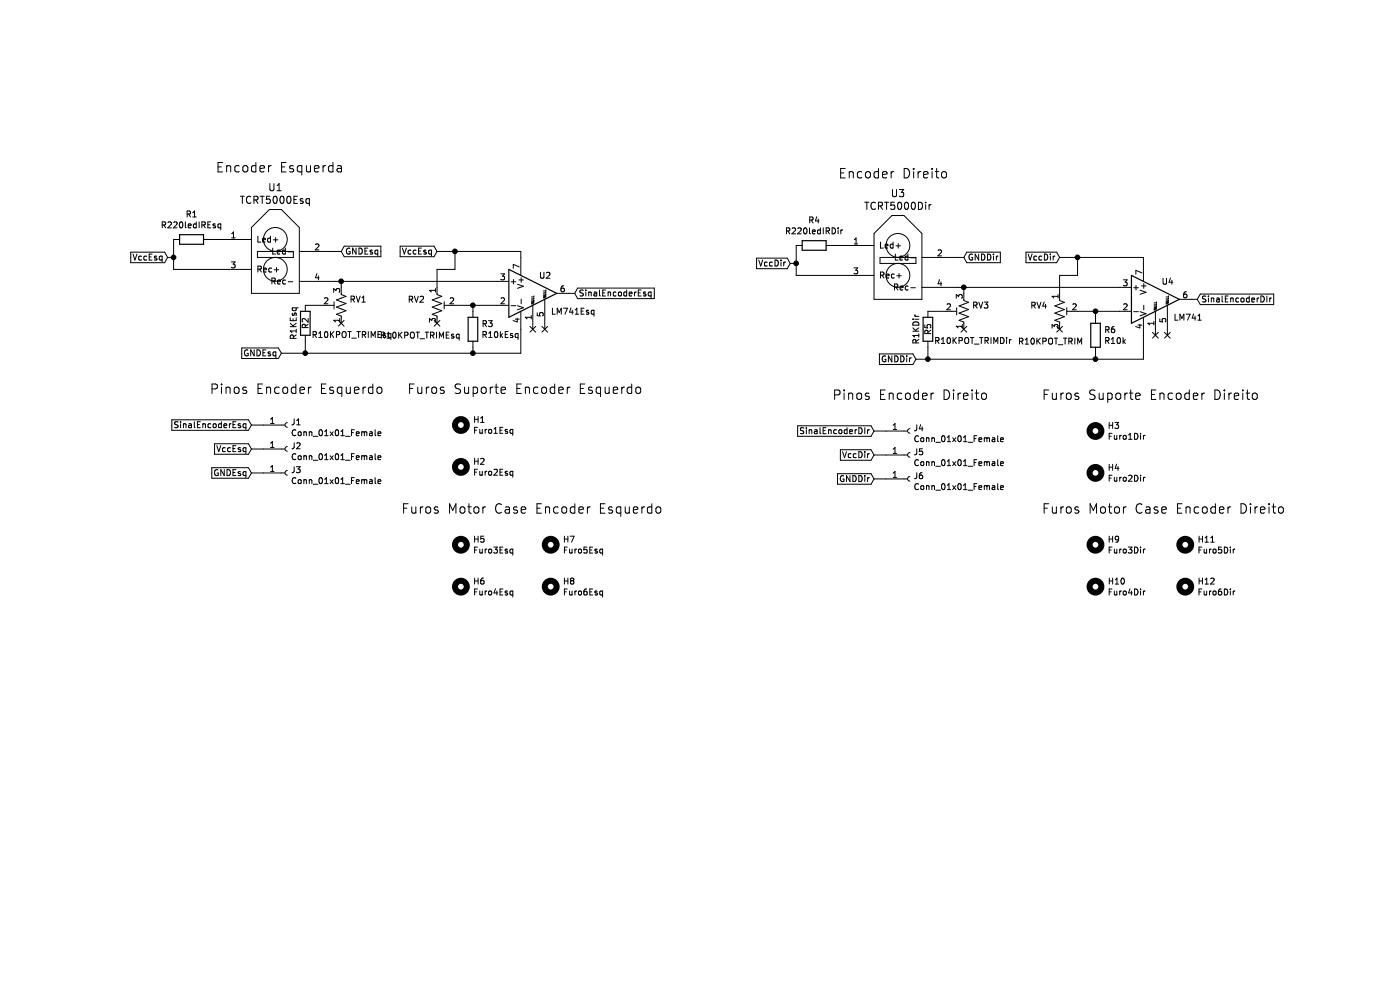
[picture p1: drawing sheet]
EESchema Schematic File Version 4
LIBS:Placa_central_v01 - Encoder-cache
EELAYER 26 0
EELAYER END
$Descr A4 11693 8268
encoding utf-8
Sheet 1 2
Title ""
Date ""
Rev ""
Comp ""
Comment1 ""
Comment2 ""
Comment3 ""
Comment4 ""
$EndDescr
$Comp
L Device:R_POT_TRIM_US RV2
U 1 1
P 3650 2550
F 0 "RV2" H 3550 2600 50  0000 R CNN
F 1 "R10KPOT_TRIMEsq" H 3850 2300 50  0000 R CNN
F 2 "Potentiometer_THT:Potentiometer_ACP_CA9-V10_Vertical" H 3650 2550 50  0001 C CNN
F 3 "~" H 3650 2550 50  0001 C CNN
	1    3650 2550
	1    0    0    -1  
$EndComp
$Comp
L Device:R_POT_TRIM_US RV1
U 1 1
P 2850 2550
F 0 "RV1" H 2782 2504 50  0000 R CNN
F 1 "R10KPOT_TRIMEsq" H 3100 2800 50  0000 R CNN
F 2 "Potentiometer_THT:Potentiometer_ACP_CA9-V10_Vertical" H 2850 2550 50  0001 C CNN
F 3 "~" H 2850 2550 50  0001 C CNN
	1    2850 2550
	-1   0    0    1   
$EndComp
$Comp
L Device:R R1
U 1 1
P 1600 2000
F 0 "R1" V 1807 2000 50  0000 C CNN
F 1 "R220ledIREsq" V 1716 2000 50  0000 C CNN
F 2 "Resistor_THT:R_Axial_DIN0207_L6.3mm_D2.5mm_P10.16mm_Horizontal" V 1530 2000 50  0001 C CNN
F 3 "~" H 1600 2000 50  0001 C CNN
	1    1600 2000
	0    -1   -1   0   
$EndComp
$Comp
L Device:R R3
U 1 1
P 3950 2750
F 0 "R3" H 4020 2796 50  0000 L CNN
F 1 "R10kEsq" H 4020 2705 50  0000 L CNN
F 2 "Resistor_THT:R_Axial_DIN0207_L6.3mm_D2.5mm_P10.16mm_Horizontal" V 3880 2750 50  0001 C CNN
F 3 "~" H 3950 2750 50  0001 C CNN
	1    3950 2750
	1    0    0    -1  
$EndComp
$Comp
L Connector:Conn_01x01_Female J2
U 1 1
P 2400 3750
F 0 "J2" H 2428 3776 50  0000 L CNN
F 1 "Conn_01x01_Female" H 2428 3685 50  0000 L CNN
F 2 "Connector_PinSocket_2.54mm:PinSocket_1x01_P2.54mm_Vertical" H 2400 3750 50  0001 C CNN
F 3 "~" H 2400 3750 50  0001 C CNN
	1    2400 3750
	1    0    0    -1  
$EndComp
$Comp
L Connector:Conn_01x01_Female J1
U 1 1
P 2400 3550
F 0 "J1" H 2428 3576 50  0000 L CNN
F 1 "Conn_01x01_Female" H 2428 3485 50  0000 L CNN
F 2 "Connector_PinSocket_2.54mm:PinSocket_1x01_P2.54mm_Vertical" H 2400 3550 50  0001 C CNN
F 3 "~" H 2400 3550 50  0001 C CNN
	1    2400 3550
	1    0    0    -1  
$EndComp
$Comp
L Connector:Conn_01x01_Female J3
U 1 1
P 2400 3950
F 0 "J3" H 2428 3976 50  0000 L CNN
F 1 "Conn_01x01_Female" H 2428 3885 50  0000 L CNN
F 2 "Connector_PinSocket_2.54mm:PinSocket_1x01_P2.54mm_Vertical" H 2400 3950 50  0001 C CNN
F 3 "~" H 2400 3950 50  0001 C CNN
	1    2400 3950
	1    0    0    -1  
$EndComp
Text GLabel 2100 3550 0    50   Input ~ 0
SinalEncoderEsq
$Comp
L Sensores_e_componentes_SL:TCRT5000 U1
U 1 1
P 2300 2050
F 0 "U1" H 2300 2537 60  0000 C CNN
F 1 "TCRT5000Esq" H 2300 2431 60  0000 C CNN
F 2 "Sensores_e_componentes_SL:TCRT5000Extendido" H 2300 2050 60  0001 C CNN
F 3 "" H 2300 2050 60  0000 C CNN
	1    2300 2050
	1    0    0    -1  
$EndComp
Text GLabel 1400 2150 0    50   Input ~ 0
VccEsq
Wire Wire Line
	1400 2150 1450 2150
Wire Wire Line
	1450 2150 1450 2000
Wire Wire Line
	1450 2150 1450 2250
Wire Wire Line
	1450 2250 1800 2250
Connection ~ 1450 2150
Wire Wire Line
	1750 2000 1800 2000
Text GLabel 2850 2100 2    50   Input ~ 0
GNDEsq
Wire Wire Line
	2850 2100 2800 2100
$Comp
L Amplifier_Operational:LM741 U2
U 1 1
P 4450 2450
F 0 "U2" H 4500 2600 50  0000 L CNN
F 1 "LM741Esq" H 4600 2300 50  0000 L CNN
F 2 "Package_DIP:DIP-8_W7.62mm_Socket_LongPads" H 4500 2500 50  0001 C CNN
F 3 "http://www.ti.com/lit/ds/symlink/lm741.pdf" H 4600 2600 50  0001 C CNN
	1    4450 2450
	1    0    0    -1  
$EndComp
NoConn ~ 4450 2750
NoConn ~ 4550 2750
Wire Wire Line
	4350 2100 4350 2150
Wire Wire Line
	3650 2100 3800 2100
Wire Wire Line
	3800 2250 3650 2250
Wire Wire Line
	3650 2250 3650 2400
Wire Wire Line
	3800 2100 3800 2250
Connection ~ 3800 2100
Wire Wire Line
	3800 2100 4350 2100
Wire Wire Line
	3800 2550 3950 2550
NoConn ~ 3650 2700
Text GLabel 4800 2450 2    50   Input ~ 0
SinalEncoderEsq
Wire Wire Line
	4800 2450 4750 2450
Wire Wire Line
	3950 2600 3950 2550
Connection ~ 3950 2550
Wire Wire Line
	3950 2550 4150 2550
Wire Wire Line
	3950 2900 3950 2950
Wire Wire Line
	4350 2950 3950 2950
Wire Wire Line
	4350 2750 4350 2950
Connection ~ 3950 2950
Wire Wire Line
	2850 2350 2850 2400
NoConn ~ 2850 2700
Wire Wire Line
	2100 3950 2200 3950
Wire Wire Line
	2100 3750 2200 3750
Wire Wire Line
	2100 3550 2200 3550
$Comp
L Device:R R2
U 1 1
P 2550 2700
F 0 "R2" V 2550 2700 50  0000 C CNN
F 1 "R1KEsq" V 2450 2700 50  0000 C CNN
F 2 "Resistor_THT:R_Axial_DIN0207_L6.3mm_D2.5mm_P10.16mm_Horizontal" V 2480 2700 50  0001 C CNN
F 3 "~" H 2550 2700 50  0001 C CNN
	1    2550 2700
	1    0    0    -1  
$EndComp
Wire Wire Line
	2800 2350 2850 2350
Wire Wire Line
	2850 2350 4150 2350
Connection ~ 2850 2350
Text Notes 1750 3300 0    79   ~ 0
Pinos Encoder Esquerdo
Text Notes 1800 1450 0    79   ~ 0
Encoder Esquerda
$Comp
L Device:R_POT_TRIM_US RV4
U 1 1
P 8850 2600
F 0 "RV4" H 8750 2650 50  0000 R CNN
F 1 "R10KPOT_TRIM" H 9050 2350 50  0000 R CNN
F 2 "Potentiometer_THT:Potentiometer_ACP_CA9-V10_Vertical" H 8850 2600 50  0001 C CNN
F 3 "~" H 8850 2600 50  0001 C CNN
	1    8850 2600
	1    0    0    -1  
$EndComp
$Comp
L Device:R_POT_TRIM_US RV3
U 1 1
P 8050 2600
F 0 "RV3" H 7982 2554 50  0000 R CNN
F 1 "R10KPOT_TRIMDir" H 8300 2850 50  0000 R CNN
F 2 "Potentiometer_THT:Potentiometer_ACP_CA9-V10_Vertical" H 8050 2600 50  0001 C CNN
F 3 "~" H 8050 2600 50  0001 C CNN
	1    8050 2600
	-1   0    0    1   
$EndComp
$Comp
L Device:R R4
U 1 1
P 6800 2050
F 0 "R4" V 7007 2050 50  0000 C CNN
F 1 "R220ledIRDir" V 6916 2050 50  0000 C CNN
F 2 "Resistor_THT:R_Axial_DIN0207_L6.3mm_D2.5mm_P10.16mm_Horizontal" V 6730 2050 50  0001 C CNN
F 3 "~" H 6800 2050 50  0001 C CNN
	1    6800 2050
	0    -1   -1   0   
$EndComp
$Comp
L Device:R R6
U 1 1
P 9150 2800
F 0 "R6" H 9220 2846 50  0000 L CNN
F 1 "R10k" H 9220 2755 50  0000 L CNN
F 2 "Resistor_THT:R_Axial_DIN0207_L6.3mm_D2.5mm_P10.16mm_Horizontal" V 9080 2800 50  0001 C CNN
F 3 "~" H 9150 2800 50  0001 C CNN
	1    9150 2800
	1    0    0    -1  
$EndComp
$Comp
L Connector:Conn_01x01_Female J5
U 1 1
P 7600 3800
F 0 "J5" H 7628 3826 50  0000 L CNN
F 1 "Conn_01x01_Female" H 7628 3735 50  0000 L CNN
F 2 "Connector_PinSocket_2.54mm:PinSocket_1x01_P2.54mm_Vertical" H 7600 3800 50  0001 C CNN
F 3 "~" H 7600 3800 50  0001 C CNN
	1    7600 3800
	1    0    0    -1  
$EndComp
$Comp
L Connector:Conn_01x01_Female J4
U 1 1
P 7600 3600
F 0 "J4" H 7628 3626 50  0000 L CNN
F 1 "Conn_01x01_Female" H 7628 3535 50  0000 L CNN
F 2 "Connector_PinSocket_2.54mm:PinSocket_1x01_P2.54mm_Vertical" H 7600 3600 50  0001 C CNN
F 3 "~" H 7600 3600 50  0001 C CNN
	1    7600 3600
	1    0    0    -1  
$EndComp
$Comp
L Connector:Conn_01x01_Female J6
U 1 1
P 7600 4000
F 0 "J6" H 7628 4026 50  0000 L CNN
F 1 "Conn_01x01_Female" H 7628 3935 50  0000 L CNN
F 2 "Connector_PinSocket_2.54mm:PinSocket_1x01_P2.54mm_Vertical" H 7600 4000 50  0001 C CNN
F 3 "~" H 7600 4000 50  0001 C CNN
	1    7600 4000
	1    0    0    -1  
$EndComp
Text GLabel 7300 4000 0    50   Input ~ 0
GNDDir
Text GLabel 7300 3600 0    50   Input ~ 0
SinalEncoderDIr
$Comp
L Sensores_e_componentes_SL:TCRT5000 U3
U 1 1
P 7500 2100
F 0 "U3" H 7500 2587 60  0000 C CNN
F 1 "TCRT5000Dir" H 7500 2481 60  0000 C CNN
F 2 "Sensores_e_componentes_SL:TCRT5000Extendido" H 7500 2100 60  0001 C CNN
F 3 "" H 7500 2100 60  0000 C CNN
	1    7500 2100
	1    0    0    -1  
$EndComp
Text GLabel 6600 2200 0    50   Input ~ 0
VccDir
Text GLabel 7300 3800 0    50   Input ~ 0
VccDir
Wire Wire Line
	6600 2200 6650 2200
Wire Wire Line
	6650 2200 6650 2050
Wire Wire Line
	6650 2200 6650 2300
Wire Wire Line
	6650 2300 7000 2300
Connection ~ 6650 2200
Wire Wire Line
	6950 2050 7000 2050
Text GLabel 8050 2150 2    50   Input ~ 0
GNDDir
Wire Wire Line
	8050 2150 8000 2150
$Comp
L Amplifier_Operational:LM741 U4
U 1 1
P 9650 2500
F 0 "U4" H 9700 2650 50  0000 L CNN
F 1 "LM741" H 9800 2350 50  0000 L CNN
F 2 "Package_DIP:DIP-8_W7.62mm_Socket_LongPads" H 9700 2550 50  0001 C CNN
F 3 "http://www.ti.com/lit/ds/symlink/lm741.pdf" H 9800 2650 50  0001 C CNN
	1    9650 2500
	1    0    0    -1  
$EndComp
NoConn ~ 9650 2800
NoConn ~ 9750 2800
Wire Wire Line
	9550 2150 9550 2200
Wire Wire Line
	8850 2150 9000 2150
Wire Wire Line
	9000 2300 8850 2300
Wire Wire Line
	8850 2300 8850 2450
Wire Wire Line
	9000 2150 9000 2300
Connection ~ 9000 2150
Wire Wire Line
	9000 2150 9550 2150
Wire Wire Line
	9000 2600 9150 2600
NoConn ~ 8850 2750
Text GLabel 10000 2500 2    50   Input ~ 0
SinalEncoderDIr
Wire Wire Line
	10000 2500 9950 2500
Wire Wire Line
	9150 2650 9150 2600
Connection ~ 9150 2600
Wire Wire Line
	9150 2600 9350 2600
Wire Wire Line
	9150 2950 9150 3000
Wire Wire Line
	9550 3000 9150 3000
Wire Wire Line
	9550 2800 9550 3000
Connection ~ 9150 3000
Wire Wire Line
	8050 2400 8050 2450
NoConn ~ 8050 2750
Wire Wire Line
	7300 4000 7400 4000
Wire Wire Line
	7300 3800 7400 3800
Wire Wire Line
	7300 3600 7400 3600
$Comp
L Device:R R5
U 1 1
P 7750 2750
F 0 "R5" V 7750 2750 50  0000 C CNN
F 1 "R1KDir" V 7650 2750 50  0000 C CNN
F 2 "Resistor_THT:R_Axial_DIN0207_L6.3mm_D2.5mm_P10.16mm_Horizontal" V 7680 2750 50  0001 C CNN
F 3 "~" H 7750 2750 50  0001 C CNN
	1    7750 2750
	1    0    0    -1  
$EndComp
Wire Wire Line
	8000 2400 8050 2400
Wire Wire Line
	8050 2400 9350 2400
Connection ~ 8050 2400
Text Notes 6950 3350 0    79   ~ 0
Pinos Encoder Direito
Text Notes 7000 1500 0    79   ~ 0
Encoder Direito
Wire Wire Line
	7900 2600 7750 2600
Wire Wire Line
	7750 2900 7750 3000
Wire Wire Line
	7750 3000 7650 3000
Wire Wire Line
	7750 3000 9150 3000
Connection ~ 7750 3000
Wire Wire Line
	2550 2850 2550 2950
Wire Wire Line
	2550 2950 2350 2950
Wire Wire Line
	2550 2950 3950 2950
Connection ~ 2550 2950
Wire Wire Line
	2700 2550 2550 2550
Text GLabel 3650 2100 0    50   Input ~ 0
VccEsq
Text GLabel 2350 2950 0    50   Input ~ 0
GNDEsq
Text GLabel 2100 3750 0    50   Input ~ 0
VccEsq
Text GLabel 2100 3950 0    50   Input ~ 0
GNDEsq
Text GLabel 8850 2150 0    50   Input ~ 0
VccDir
Text GLabel 7650 3000 0    50   Input ~ 0
GNDDir
Text Notes 3400 3300 0    79   ~ 0
Furos Suporte Encoder Esquerdo
$Comp
L Mechanical:MountingHole H1
U 1 1
P 3850 3550
F 0 "H1" H 3950 3596 50  0000 L CNN
F 1 "Furo1Esq" H 3950 3505 50  0000 L CNN
F 2 "MountingHole:MountingHole_3mm" H 3850 3550 50  0001 C CNN
F 3 "~" H 3850 3550 50  0001 C CNN
	1    3850 3550
	1    0    0    -1  
$EndComp
$Comp
L Mechanical:MountingHole H2
U 1 1
P 3850 3900
F 0 "H2" H 3950 3946 50  0000 L CNN
F 1 "Furo2Esq" H 3950 3855 50  0000 L CNN
F 2 "MountingHole:MountingHole_3mm" H 3850 3900 50  0001 C CNN
F 3 "~" H 3850 3900 50  0001 C CNN
	1    3850 3900
	1    0    0    -1  
$EndComp
Text Notes 8700 3350 0    79   ~ 0
Furos Suporte Encoder Direito
$Comp
L Mechanical:MountingHole H3
U 1 1
P 9150 3600
F 0 "H3" H 9250 3646 50  0000 L CNN
F 1 "Furo1Dir" H 9250 3555 50  0000 L CNN
F 2 "MountingHole:MountingHole_3mm" H 9150 3600 50  0001 C CNN
F 3 "~" H 9150 3600 50  0001 C CNN
	1    9150 3600
	1    0    0    -1  
$EndComp
$Comp
L Mechanical:MountingHole H4
U 1 1
P 9150 3950
F 0 "H4" H 9250 3996 50  0000 L CNN
F 1 "Furo2Dir" H 9250 3905 50  0000 L CNN
F 2 "MountingHole:MountingHole_3mm" H 9150 3950 50  0001 C CNN
F 3 "~" H 9150 3950 50  0001 C CNN
	1    9150 3950
	1    0    0    -1  
$EndComp
Text Notes 3350 4300 0    79   ~ 0
Furos Motor Case Encoder Esquerdo
Text Notes 8700 4300 0    79   ~ 0
Furos Motor Case Encoder Direito
$Comp
L Mechanical:MountingHole H5
U 1 1
P 3850 4550
F 0 "H5" H 3950 4596 50  0000 L CNN
F 1 "Furo3Esq" H 3950 4505 50  0000 L CNN
F 2 "MountingHole:MountingHole_2mm" H 3850 4550 50  0001 C CNN
F 3 "~" H 3850 4550 50  0001 C CNN
	1    3850 4550
	1    0    0    -1  
$EndComp
$Comp
L Mechanical:MountingHole H6
U 1 1
P 3850 4900
F 0 "H6" H 3950 4946 50  0000 L CNN
F 1 "Furo4Esq" H 3950 4855 50  0000 L CNN
F 2 "MountingHole:MountingHole_2mm" H 3850 4900 50  0001 C CNN
F 3 "~" H 3850 4900 50  0001 C CNN
	1    3850 4900
	1    0    0    -1  
$EndComp
$Comp
L Mechanical:MountingHole H7
U 1 1
P 4600 4550
F 0 "H7" H 4700 4596 50  0000 L CNN
F 1 "Furo5Esq" H 4700 4505 50  0000 L CNN
F 2 "MountingHole:MountingHole_2mm" H 4600 4550 50  0001 C CNN
F 3 "~" H 4600 4550 50  0001 C CNN
	1    4600 4550
	1    0    0    -1  
$EndComp
$Comp
L Mechanical:MountingHole H8
U 1 1
P 4600 4900
F 0 "H8" H 4700 4946 50  0000 L CNN
F 1 "Furo6Esq" H 4700 4855 50  0000 L CNN
F 2 "MountingHole:MountingHole_2mm" H 4600 4900 50  0001 C CNN
F 3 "~" H 4600 4900 50  0001 C CNN
	1    4600 4900
	1    0    0    -1  
$EndComp
$Comp
L Mechanical:MountingHole H9
U 1 1
P 9150 4550
F 0 "H9" H 9250 4596 50  0000 L CNN
F 1 "Furo3Dir" H 9250 4505 50  0000 L CNN
F 2 "MountingHole:MountingHole_2mm" H 9150 4550 50  0001 C CNN
F 3 "~" H 9150 4550 50  0001 C CNN
	1    9150 4550
	1    0    0    -1  
$EndComp
$Comp
L Mechanical:MountingHole H10
U 1 1
P 9150 4900
F 0 "H10" H 9250 4946 50  0000 L CNN
F 1 "Furo4Dir" H 9250 4855 50  0000 L CNN
F 2 "MountingHole:MountingHole_2mm" H 9150 4900 50  0001 C CNN
F 3 "~" H 9150 4900 50  0001 C CNN
	1    9150 4900
	1    0    0    -1  
$EndComp
$Comp
L Mechanical:MountingHole H11
U 1 1
P 9900 4550
F 0 "H11" H 10000 4596 50  0000 L CNN
F 1 "Furo5Dir" H 10000 4505 50  0000 L CNN
F 2 "MountingHole:MountingHole_2mm" H 9900 4550 50  0001 C CNN
F 3 "~" H 9900 4550 50  0001 C CNN
	1    9900 4550
	1    0    0    -1  
$EndComp
$Comp
L Mechanical:MountingHole H12
U 1 1
P 9900 4900
F 0 "H12" H 10000 4946 50  0000 L CNN
F 1 "Furo6Dir" H 10000 4855 50  0000 L CNN
F 2 "MountingHole:MountingHole_2mm" H 9900 4900 50  0001 C CNN
F 3 "~" H 9900 4900 50  0001 C CNN
	1    9900 4900
	1    0    0    -1  
$EndComp
$Sheet
S 2250 5500 2250 1350
U 5D8012D5
F0 "Seguidor_Encoder" 50
F1 "Seguidor_Encoder.sch" 50
$EndSheet
$EndSCHEMATC
